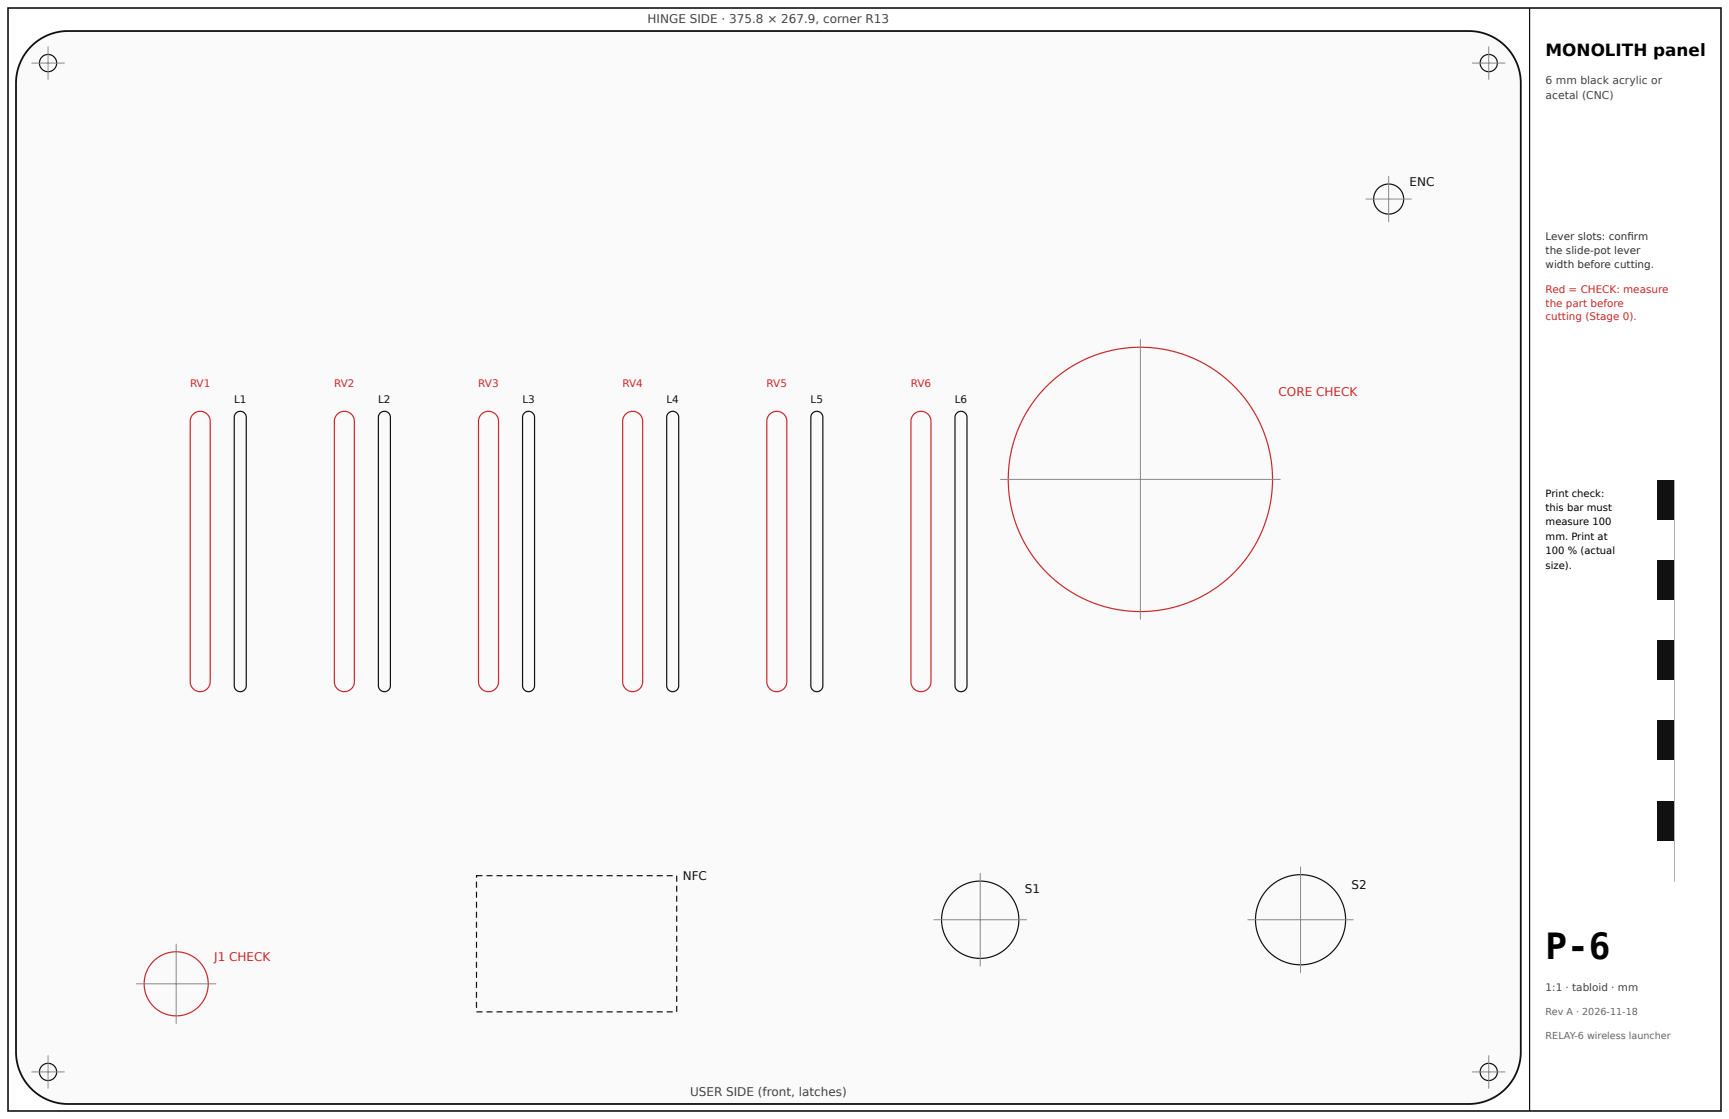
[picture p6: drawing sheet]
<svg xmlns="http://www.w3.org/2000/svg" width="432mm" height="279mm" viewBox="0 0 432 279" stroke-linecap="round" stroke-linejoin="round" font-family="sans-serif">
<path d="M7.8 11.6a13 13 0 0 1 9.2-3.9h349.8a13 13 0 0 1 13 13v241.9a13 13 0 0 1-13 13h-349.8a13 13 0 0 1-13-13v-241.9a13 13 0 0 1 3.8-9.1z" fill="#fafafa"/>
<path d="M7.8 11.6a13 13 0 0 1 9.2-3.9h349.8a13 13 0 0 1 13 13v241.9a13 13 0 0 1-13 13h-349.8a13 13 0 0 1-13-13v-241.9a13 13 0 0 1 3.8-9.1z" fill="none" stroke="#111" stroke-width=".45"/>
<g fill="none" stroke="#c92a2a" stroke-width=".3">
<path d="M48.2 103.4a2.5 2.5 0 0 1 2.8-.5 2.5 2.5 0 0 1 1.5 2.3v65a2.5 2.5 0 0 1-2.5 2.5 2.5 2.5 0 0 1-2.5-2.5v-65l.2-1zM84.2 103.4a2.5 2.5 0 0 1 2.8-.5 2.5 2.5 0 0 1 1.5 2.3v65a2.5 2.5 0 0 1-2.5 2.5 2.5 2.5 0 0 1-2.5-2.5v-65l.2-1zM120.2 103.4a2.5 2.5 0 0 1 2.8-.5 2.5 2.5 0 0 1 1.5 2.3v65a2.5 2.5 0 0 1-2.5 2.5 2.5 2.5 0 0 1-2.5-2.5v-65l.2-1zM156.2 103.4a2.5 2.5 0 0 1 2.8-.5 2.5 2.5 0 0 1 1.5 2.3v65a2.5 2.5 0 0 1-2.5 2.5 2.5 2.5 0 0 1-2.5-2.5v-65l.2-1zM192.2 103.4a2.5 2.5 0 0 1 2.8-.5 2.5 2.5 0 0 1 1.5 2.3v65a2.5 2.5 0 0 1-2.5 2.5 2.5 2.5 0 0 1-2.5-2.5v-65l.2-1zM228.2 103.4a2.5 2.5 0 0 1 2.8-.5 2.5 2.5 0 0 1 1.5 2.3v65a2.5 2.5 0 0 1-2.5 2.5 2.5 2.5 0 0 1-2.5-2.5v-65l.2-1z"/>
<circle cx="284.8" cy="119.7" r="33"/>
<circle cx="44" cy="245.6" r="8"/>
</g>
<g fill="none" stroke="#111" stroke-width=".3">
<path d="M58.9 103.1a1.5 1.5 0 0 1 1.7-.3 1.5 1.5 0 0 1 .9 1.4v67a1.5 1.5 0 0 1-1.5 1.5 1.5 1.5 0 0 1-1.5-1.5v-67zM94.9 103.1a1.5 1.5 0 0 1 1.7-.3 1.5 1.5 0 0 1 .9 1.4v67a1.5 1.5 0 0 1-1.5 1.5 1.5 1.5 0 0 1-1.5-1.5v-67zM130.9 103.1a1.5 1.5 0 0 1 1.7-.3 1.5 1.5 0 0 1 .9 1.4v67a1.5 1.5 0 0 1-1.5 1.5 1.5 1.5 0 0 1-1.5-1.5v-67zM166.9 103.1a1.5 1.5 0 0 1 1.7-.3 1.5 1.5 0 0 1 .9 1.4v67a1.5 1.5 0 0 1-1.5 1.5 1.5 1.5 0 0 1-1.5-1.5v-67zM202.9 103.1a1.5 1.5 0 0 1 1.7-.3 1.5 1.5 0 0 1 .9 1.4v67a1.5 1.5 0 0 1-1.5 1.5 1.5 1.5 0 0 1-1.5-1.5v-67zM238.9 103.1a1.5 1.5 0 0 1 1.7-.3 1.5 1.5 0 0 1 .9 1.4v67a1.5 1.5 0 0 1-1.5 1.5 1.5 1.5 0 0 1-1.5-1.5v-67z"/>
<circle cx="346.8" cy="49.7" r="3.8"/>
<circle cx="244.8" cy="229.6" r="9.7"/>
<circle cx="324.8" cy="229.6" r="11.3"/>
</g>
<path d="M341 49.7h11.5M346.8 43.9v11.5M284.8 84.7v70M249.8 119.7h70M244.8 218v23.3M324.8 216.4v26.5M44 235.6v20M233.1 229.6h23.3M311.5 229.6h26.5M34 245.6h20" fill="none" stroke="#888" stroke-width=".25"/>
<path d="M121.5 218.5h1.5v.3h-1.5zM124 218.5h1.5v.3h-1.5zM126.5 218.5h1.5v.3h-1.5zM129 218.5h1.5v.3h-1.5zM131.5 218.5h1.5v.3h-1.5zM134 218.5h1.5v.3h-1.5zM136.5 218.5h1.5v.3h-1.5zM139 218.5h1.5v.3h-1.5zM141.5 218.5h1.5v.3h-1.5zM144 218.5h1.5v.3h-1.5zM146.5 218.5h1.5v.3h-1.5zM149 218.5h1.5v.3h-1.5zM151.5 218.5h1.5v.3h-1.5zM154 218.5h1.5v.3h-1.5zM156.5 218.5h1.5v.3h-1.5zM159 218.5h1.5v.3h-1.5zM161.5 218.5h1.5v.3h-1.5zM164 218.5h1.5v.3h-1.5zM166.5 218.5h1.5v.3h-1.5zM168.8 218.6h.3v1.5h-.3zM168.8 221.1h.3v1.5h-.3zM168.8 223.6h.3v1.5h-.3zM168.8 226.1h.3v1.5h-.3zM168.8 228.6h.3v1.5h-.3zM168.8 231.1h.3v1.5h-.3zM168.8 233.6h.3v1.5h-.3zM168.8 236.1h.3v1.5h-.3zM168.8 238.6h.3v1.5h-.3zM168.8 241.1h.3v1.5h-.3zM168.8 243.6h.3v1.5h-.3zM168.8 246.1h.3v1.5h-.3zM168.8 248.6h.3v1.5h-.3zM168.8 251.1h.3v1.5h-.3zM166.5 252.5h1.5v.3h-1.5zM164 252.5h1.5v.3h-1.5zM161.5 252.5h1.5v.3h-1.5zM159 252.5h1.5v.3h-1.5zM156.5 252.5h1.5v.3h-1.5zM154 252.5h1.5v.3h-1.5zM151.5 252.5h1.5v.3h-1.5zM149 252.5h1.5v.3h-1.5zM146.5 252.5h1.5v.3h-1.5zM144 252.5h1.5v.3h-1.5zM141.5 252.5h1.5v.3h-1.5zM139 252.5h1.5v.3h-1.5zM136.5 252.5h1.5v.3h-1.5zM134 252.5h1.5v.3h-1.5zM131.5 252.5h1.5v.3h-1.5zM129 252.5h1.5v.3h-1.5zM126.5 252.5h1.5v.3h-1.5zM124 252.5h1.5v.3h-1.5zM121.5 252.5h1.5v.3h-1.5zM119 252.5h1.5v.3h-1.5zM118.8 250.1h.3v1.5h-.3zM118.8 247.6h.3v1.5h-.3zM118.8 245.1h.3v1.5h-.3zM118.8 242.6h.3v1.5h-.3zM118.8 240.1h.3v1.5h-.3zM118.8 237.6h.3v1.5h-.3zM118.8 235.1h.3v1.5h-.3zM118.8 232.6h.3v1.5h-.3zM118.8 230.1h.3v1.5h-.3zM118.8 227.6h.3v1.5h-.3zM118.8 225.1h.3v1.5h-.3zM118.8 222.6h.3v1.5h-.3zM118.8 220.1h.3v1.5h-.3zM118.8 218.5h1.7v.3h-1.5v-.2h.1v.5h-.3z" fill="#111"/>
<g fill="none" stroke="#111" stroke-width=".3">
<path d="M414 120h4v100h-4z"/>
<circle cx="12" cy="15.8" r="2.15"/>
<circle cx="371.8" cy="15.8" r="2.15"/>
<circle cx="12" cy="267.6" r="2.15"/>
<circle cx="371.8" cy="267.6" r="2.15"/>
</g>
<path d="M7.9 15.7h8.3M12 11.6v8.3M367.6 15.7h8.3M371.8 11.6v8.3M7.9 267.6h8.3M12 263.5v8.3M367.6 267.6h8.3M371.8 263.5v8.3" fill="none" stroke="#888" stroke-width=".25"/>
<path d="M414 120h4v10h-4z" fill="#111"/>
<path d="M414 130h4v10h-4z" fill="#fff"/>
<path d="M414 140h4v10h-4z" fill="#111"/>
<path d="M414 150h4v10h-4z" fill="#fff"/>
<path d="M414 160h4v10h-4z" fill="#111"/>
<path d="M414 170h4v10h-4z" fill="#fff"/>
<path d="M414 180h4v10h-4z" fill="#111"/>
<path d="M414 190h4v10h-4z" fill="#fff"/>
<path d="M414 200h4v10h-4z" fill="#111"/>
<path d="M414 210h4v10h-4z" fill="#fff"/>
<path d="M2 2h427.8v275.4h-427.8z" fill="none" stroke="#111" stroke-width=".4"/>
<path d="M382 2v275.4" fill="none" stroke="#111" stroke-width=".3"/>
<text font-size="9" x="386" y="239.4">P-6</text>
<text font-size="4.2" x="386" y="14">MONOLITH panel</text>
<g font-size="3" fill="#444">
<text x="161.7" y="5.8">HINGE SIDE · 375.8 × 267.9, corner R13</text>
<text x="172.3" y="273.6">USER SIDE (front, latches)</text>
</g>
<g font-size="3" fill="#111">
<text x="352" y="46.5">ENC</text>
<text x="170.5" y="219.7">NFC</text>
<text x="337.5" y="222">S2</text>
<text x="255.9" y="223">S1</text>
</g>
<g font-size="3" fill="#c92a2a">
<text x="319.3" y="99">CORE CHECK</text>
<text x="53.5" y="239.9">J1 CHECK</text>
</g>
<g font-size="2.7" fill="#444">
<text x="386" y="21">6 mm black acrylic or</text>
<text x="386" y="24.6">acetal (CNC)</text>
</g>
<g font-size="2.6" fill="#333">
<text x="386" y="60">Lever slots: confi rm</text>
<text x="386" y="63.4">the slide-pot lever</text>
<text x="386" y="66.8">width before cutting.</text>
</g>
<g font-size="2.6" fill="#c92a2a">
<text x="386" y="73.2">Red = CHECK: measure</text>
<text x="386" y="76.6">the part before</text>
<text x="386" y="80">cutting (Stage 0).</text>
<text x="47.5" y="96.7">RV1</text>
<text x="83.5" y="96.7">RV2</text>
<text x="119.5" y="96.7">RV3</text>
<text x="155.5" y="96.7">RV4</text>
<text x="191.5" y="96.7">RV5</text>
<text x="227.5" y="96.7">RV6</text>
</g>
<g font-size="2.6" fill="#111">
<text x="58.4" y="100.7">L1</text>
<text x="94.4" y="100.7">L2</text>
<text x="130.4" y="100.7">L3</text>
<text x="166.4" y="100.7">L4</text>
<text x="202.4" y="100.7">L5</text>
<text x="238.4" y="100.7">L6</text>
</g>
<text font-size="2.6" fill="#444" x="386" y="247.4">1:1 · tabloid · mm</text>
<g font-size="2.5">
<text x="386" y="124">Print check:</text>
<text x="386" y="127.6">this bar must</text>
<text x="386" y="131.2">measure 100</text>
<text x="386" y="134.8">mm. Print at</text>
<text x="386" y="138.4">100 % (actual</text>
<text x="386" y="142">size).</text>
</g>
<g font-size="2.4" fill="#666">
<text x="386" y="253.4">Rev A · 2026-11-18</text>
<text x="386" y="259.4">RELAY-6 wireless launcher</text>
</g>
</svg>
